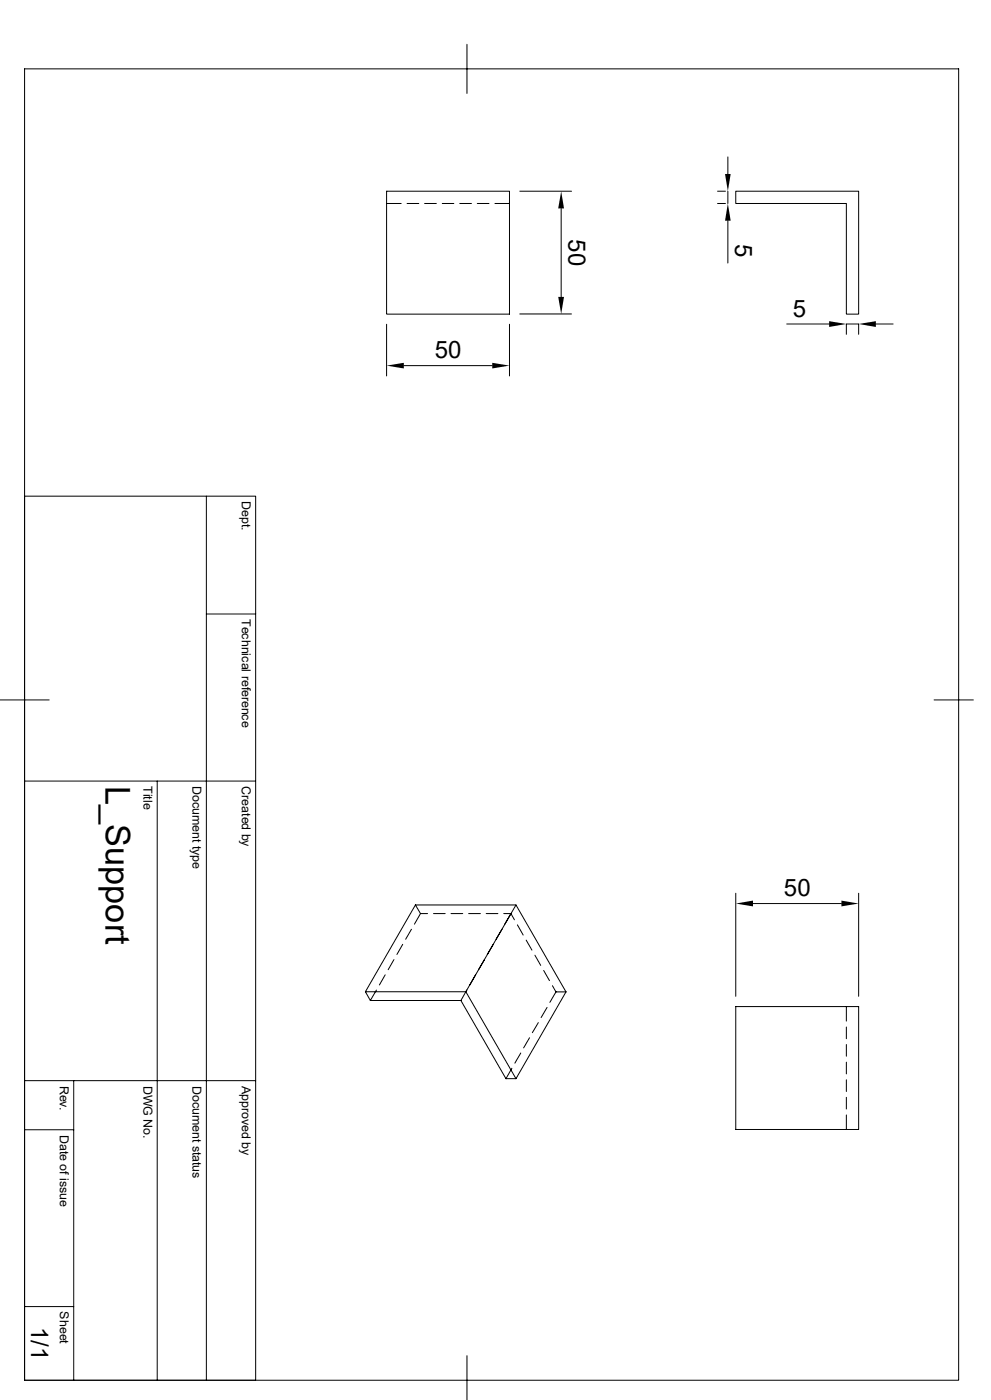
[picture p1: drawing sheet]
<svg xmlns="http://www.w3.org/2000/svg" width="297mm" height="420mm" viewBox="0 0 297 420" stroke-linecap="round" stroke-linejoin="round" font-family="sans-serif">
<g fill="none" stroke="#000" stroke-width=".3">
<path d="M140 13.3v14.7M7.4 20.7h279.9v393.4h-279.9zM115.9 57.4h36.8v36.8h-36.8zM155.8 57.4h15.5M215.1 57.4h2.3M218.1 47.1v5.1M218.1 57.4v3.6M220.5 57.4h36.8v36.8h-3.6v-33.2h-33.2zM115.9 61h4.3M122 61h3.5M127.3 61h3.5M132.5 61h3.5"/>
<path d="M137.8 61h3.5M143 61h3.6M148.3 61h4.4M168.2 62.5v26.6M215.1 61h2.3M218.1 66.2v12.7M115.9 97.3v15.5M152.7 97.3v15.5M155.8 94.2h15.5M235.8 97.2h12.7M253.7 97.3v3M253.7 97.2h3.6"/>
<path d="M257.3 97.3v3M262.5 97.2h5.2M121 109.7h26.5M7.4 148.8h69.2v265.3h-69.2M61.8 148.8v265.3M61.8 184.2h14.8M0 210h14.7M280 210h11.7M7.4 234.3h69.2M47.1 234.3v179.8M123.3 278.8l-1.7 3M124.5 271.5l-15 26 1.5 2.6"/>
<path d="M124.5 271.5l1.5 2.6M124.5 271.5h30.1M126 274.1l-1.8 3.1M126 274.1h2.1M129.9 274.1h3.5M135.2 274.1h3.5M140.5 274.1h3.5M145.7 274.1h3.5M150.5 278.8l-1.8 3M151 274.1h2.1M153.1 274.1l-1.8 3.1M153.1 274.1l1.1 1.8"/>
<path d="M155.1 277.5l1.7 3M220.5 268v30.9M225.7 271.1h26.5M257.3 268v30.9M109.5 297.5h30.1l15-26 15 26.1M112.8 297l-1.8 3.1M115.4 292.4l-1.7 3.1M118.1 287.9l-1.8 3M120.7 283.3l-1.7 3M139.6 297.5l15 26.1 15-26M139.9 297l-1.8 3.1M142.5 292.4l-1.7 3.1"/>
<path d="M145.2 287.9l-1.8 3M147.8 283.3l-1.8 3M157.7 282l1.7 3M160.3 286.6l1.8 3M162.9 291.1l1.8 3.1M165.6 295.7l1 1.9M166.6 297.6l-1.8 3.1M166.6 297.6h3M111 300.1h27.1M138.1 300.1l13.5 23.5M156.1 315.9l-1.8 3M158.7 311.3l-1.8 3.1"/>
<path d="M161.3 306.8l-1.7 3M164 302.2l-1.8 3.1M220.5 302h36.8v36.8h-36.8zM253.7 302v4.3M253.7 308.1v3.5M253.7 313.4v3.5M253.7 318.6v3.6M7.4 338.9h14.7M7.4 324.2h69.2M22.1 324.2v89.9M151.6 323.6h3M153.4 320.5l-1.8 3.1"/>
<path d="M253.7 323.9v3.5M253.7 329.2v3.5M253.7 334.5v4.3M7.4 392h14.7M140 406.7v13.2"/>
</g>
<path d="M217.3 52.2h1.7l-.9 5.2zM168.2 57.4l.8 5.1h-1.7zM218.1 61l.9 5.2h-1.7zM167.3 89.1h1.7l-.8 5.1zM248.5 96.4l5.2 .8-5.2 .9zM257.3 97.2l5.2-.8v1.7zM115.9 109.7l5.1-.9v1.7zM147.5 108.8l5.2 .9-5.2 .8zM220.5 271.1l5.2-.9v1.7zM252.2 270.2l5.1 .9-5.1 .8z" fill="#000"/>
<text font-size="10.3" x="31.7" y="235.8" transform="rotate(90 31.7 235.8)">L_Support</text>
<g font-size="7.2">
<text x="170.3" y="71.8" transform="rotate(90 170.3 71.8)">50</text>
<text x="220.3" y="73.2" transform="rotate(90 220.3 73.2)">5</text>
<text x="237.6" y="95.1">5</text>
<text x="130.3" y="107.5">50</text>
<text x="235" y="268.9">50</text>
<text x="9.4" y="398" transform="rotate(90 9.4 398)">1/1</text>
</g>
<g font-size="3.7">
<text x="72.5" y="150.3" transform="rotate(90 72.5 150.3)">Dept.</text>
<text x="72.5" y="185.7" transform="rotate(90 72.5 185.7)">Technical reference</text>
<text x="43" y="235.8" transform="rotate(90 43 235.8)">Title</text>
<text x="57.7" y="235.8" transform="rotate(90 57.7 235.8)">Document type</text>
<text x="72.5" y="235.8" transform="rotate(90 72.5 235.8)">Created by</text>
<text x="18" y="325.7" transform="rotate(90 18 325.7)">Rev.</text>
<text x="43" y="325.7" transform="rotate(90 43 325.7)">DWG No.</text>
<text x="57.7" y="325.7" transform="rotate(90 57.7 325.7)">Document status</text>
<text x="72.5" y="325.7" transform="rotate(90 72.5 325.7)">Approved by</text>
<text x="18" y="340.4" transform="rotate(90 18 340.4)">Date of issue</text>
<text x="18" y="393.4" transform="rotate(90 18 393.4)">Sheet</text>
</g>
</svg>
